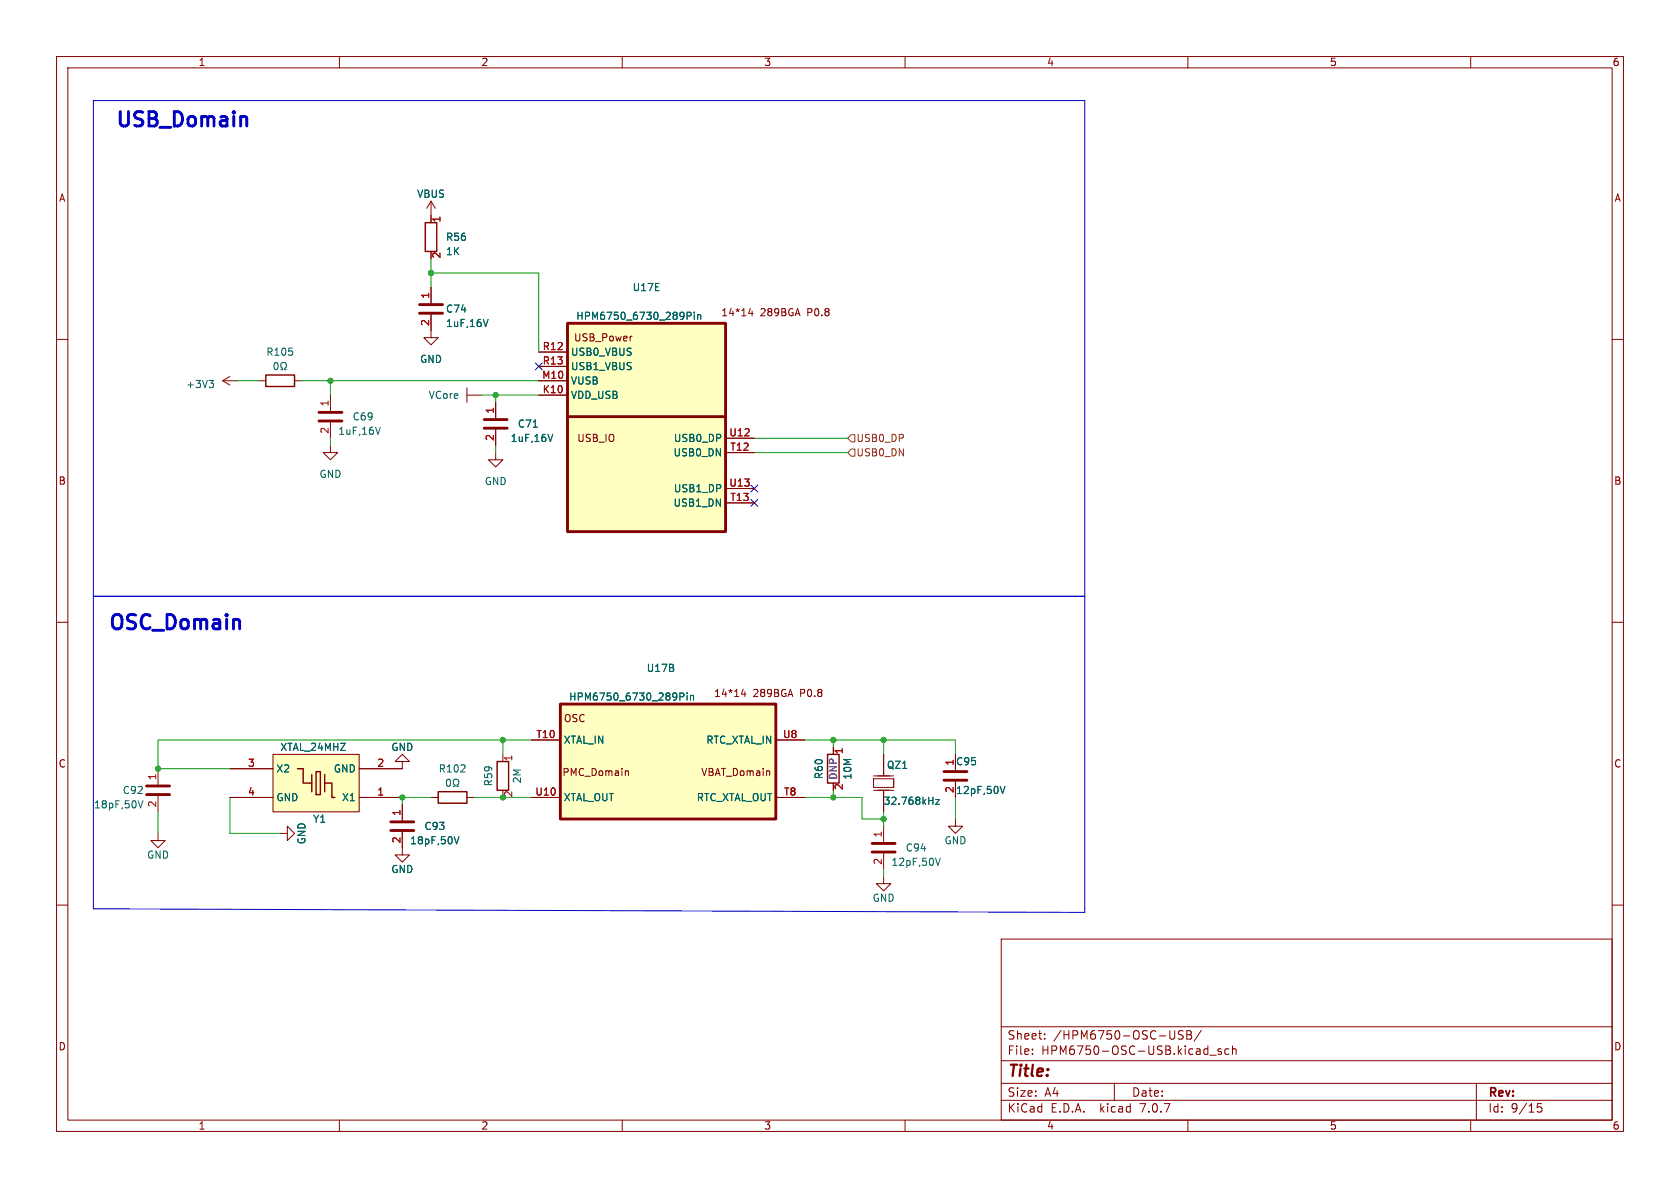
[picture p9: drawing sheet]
<svg xmlns="http://www.w3.org/2000/svg" width="297mm" height="210mm" viewBox="0 0 297 210" stroke-linecap="round" stroke-linejoin="round" font-family="sans-serif">
<g fill="none" stroke="#840000" stroke-width=".18">
<path d="M10 10h277v190h-277zM12 12h273v186h-273zM60 10v2M110 10v2M160 10v2M210 10v2M260 10v2M76.2 35.6v3.8M76.2 35.6l-.8 1.2M76.2 35.6l.8 1.2M10 60h2M76.2 55.6v4.1h1.3l-1.3 1.3-1.3-1.3h1.3"/>
<path d="M76.2 44.5v1.2M76.2 50.8v2.8M111.8 59.4l-.3 .1M132.7 54.5l-.3 .9h.7M133 55v.8M285 60h2M39.4 67.3h2.5M39.4 67.3l1.2 .8M40.6 66.5l-1.2 .8M45.7 67.3h1.3M52.1 67.3h1.2M58.4 78.7v1.3h1.3l-1.3 1.3-1.3-1.3h1.3"/>
<path d="M58.4 69.9v2.7M58.4 74.7v2.8M82.5 68.6v2.5M82.5 69.9h2.6M87.6 71.1v2.8M87.6 75.9v2.8M95.2 69.9h5.1M95.2 67.3h5.1M95.2 62.2h5.1M95.2 64.8h5.1M125.7 73.7h1.3M128.3 77.5h5"/>
<path d="M87.6 80v1.3h1.3l-1.3 1.3-1.2-1.3h1.2M128.3 80h5M128.3 88.9h5M128.3 86.4h5M10 110h2M285 110h2M27.9 135.9v2.8M40.6 135.9h7.7M48.3 133.4h15.2v10.1h-15.2zM71.1 134.6h-1.3l1.3-1.2 1.3 1.2h-1.3v1.3h-7.6M88.9 133.4v1.2M88.9 139.7v1.3"/>
<path d="M94 130.8h5.1M110.7 136.3l.4 .1v.7M131.4 121.8l-.3 .9h.8M131.7 122.3v.8M136 136.3l.1 .8M137.2 130.8h5M147.3 132.1v1.3M147.3 138.4v1.3M154.4 137.7h3.6v1.5h-3.6zM154.4 139.7h3.6M154.4 137.2h3.6M156.2 133.4v3.8"/>
<path d="M156.2 139.7v3.8M158 137.7v1.5M168.9 133.4v2.7M168.9 138.2v2.8M10 160h2M27.9 147.3v1.3h1.3l-1.3 1.3-1.2-1.3h1.2M27.9 140.7v2.8M40.6 141h7.7M49.5 147.3h1.3v-1.2l1.3 1.2-1.3 1.3v-1.3M63.5 141h7.6M71.1 147.1v4h1.3l-1.3 1.3-1.3-1.3h1.3M71.1 142.2v2.8"/>
<path d="M76.2 141h1.3M82.5 141h1.3M94 141h5.1M137.2 141h5M156.2 154.9v1.3h1.3l-1.3 1.3-1.3-1.3h1.3M156.2 146.1v2.7M156.2 150.9v2.8M168.9 144.8v1.3h1.3l-1.3 1.2-1.3-1.2h1.3M285 160h2M177 166h108v32h-108zM60 198v2M110 198v2"/>
<path d="M160 198v2M177 194.5h108M177 191.5h108M177 187.5h108M177 181.5h108M182.5 186.3v.1M182.5 185.5v.1M184.7 183.6v.1M184.7 182.8v.1M197 191.5v3M207.7 182.2l-.1 1.4M209.2 182.3l-.6-.1-.2 .1v.5l.6 .3 .2 .3-.3 .3-.6-.1"/>
<path d="M209.8 182.2h.5l.2 .1 .1 .3-.3 .3a.4 .4 0 0 1 .4 .4 .4 .4 0 0 1-.3 .4h-.6zM209.8 182.9h.5M210 198v2M212.4 182.1l-1.3 2M213.9 186.5h1.1M215.9 185.5l-.4-.1-.2 .2 .1 .2 .5 .2v.3h-.6M217.2 185.5l-.4-.1-.3 .3v.4l.2 .2h.5M217.9 185.5l.2-.1 .4 .1v.9M217.9 184.9v1.5M260 198v2M261 191.5v6.5M272.5 195.1h-.7l-.1 .7 .3-.1h.5l.1 .3-.1 .5-.2 .1-.6-.1"/>
</g>
<path d="M75.2 39.4h2v5.1h-2zM47 66.3h5.1v2h-5.1zM52.6 135.9h1v2.5h1.5M55.1 136.9v3.1M55.9 136.4h.7v4.1h-.7zM57.4 138.4h1.3v2.6h.5M57.4 136.9v3.1M77.5 140h5v2h-5zM87.9 134.6h2v5.1h-2zM146.3 133.4h2v5h-2z" fill="none" stroke="#840000" stroke-width=".25"/>
<g fill="none" stroke="#006464" stroke-width=".18">
<path d="M86.3 56.5l-.4 1.2M121.5 55.2h.4l.3 .2-.1 .4-.6 .1M122.7 55.2v.1M122.7 55.6v.9M123.3 55.6v.9M123.3 55.7l.2-.1 .3 .1 .1 .8M37 67.3h.7l-.4 .4M37.5 67.7l.2 .3v.3l-.2 .2M48.6 64.2l.1-.1a.68 .68 0 0 1 .5 .6 .68 .68 0 0 1-.5 .6l-.1-.1-.2-.3zM49.7 65.3h.3v-.2a.54 .54 0 0 1-.3-.7 .54 .54 0 0 1 .7-.3 .58 .58 0 0 1-.1 1v.2h.3M67.2 75.5l-.4 1.3M94.3 75.5h.7"/>
<path d="M97.7 76.8l-.4 1.2M79 137.9l.2-.2a.68 .68 0 0 1 .5 .7 .68 .68 0 0 1-.5 .6l-.2-.1-.1-.4zM80.1 139h.3v-.2a.54 .54 0 0 1-.2-.8 .54 .54 0 0 1 .7-.2 .58 .58 0 0 1-.1 1v.2h.3M120.2 122.5h.5l.2 .2-.1 .4-.6 .1M121.5 122.5v.1M121.5 122.9v.9M122.1 122.9v.9M122.1 123l.2-.1 .3 .1v.8M176.8 139l.4 1.3 .5-1.3M24.4 141.5l.4 1.3 .5-1.3M80.3 147.9l.4 1.3 .4-1.3M165.4 151.7l.4 1.3 .4-1.3"/>
<path d="M165.4 141.3h.7l-.7 .9h.7"/>
</g>
<g fill="#ffffc2" stroke="#ffffc2" stroke-width=".18">
<path d="M48.3 133.4h15.2v10.1h-15.2z"/>
<path d="M99.1 124.5h38.1v20.3h-38.1z"/>
<path d="M100.3 57.2h28v36.8h-28z"/>
</g>
<g fill="none" stroke="#840000" stroke-width=".51">
<path d="M74.2 55.4h4M74.2 53.8h4M100.3 57.2h28v36.8h-28zM56.4 74.4h4.1M56.4 72.9h4.1M85.6 75.7h4.1M85.6 74.2h4.1M100.3 73.7h28M25.9 138.9h4.1M99.1 124.5h38.1v20.3h-38.1zM166.9 137.9h4M166.9 136.4h4"/>
<path d="M25.9 140.5h4.1M69.1 146.8h4.1M69.1 145.3h4.1M154.2 150.6h4M154.2 149.1h4"/>
</g>
<path d="M150.5 76.8h.6v1.3h-.6l-.6-.6zM150.5 79.4h.6v1.2h-.6l-.6-.6z" fill="none" stroke="#725600" stroke-width=".18"/>
<path d="M16.5 17.8h175.3v143.5l-175.3-.6zM16.5 105.4h175.3" fill="none" stroke="#0000c2" stroke-width=".18"/>
<g fill="none" stroke="#009600" stroke-width=".18">
<path d="M76.2 45.7v5.1M76.2 48.3h19v13.9M41.9 67.3h3.8M53.3 67.3h41.9M58.4 67.3v2.6M58.4 77.5v1.2M85.1 69.9h10.1M87.6 69.9v1.2M87.6 78.7v1.3M133.3 77.5h16.6M133.3 80h16.6M88.9 130.8v2.6"/>
<path d="M94 130.8h-66.1v5.1h12.7M142.2 130.8h26.7v2.6M147.3 130.8v1.3M147.3 139.7v1.3M156.2 130.8v2.6M27.9 143.5v3.8M40.6 141v6.3h8.9M76.2 141h-5.1v1.2M83.8 141h10.2M142.2 141h10.2v3.8h3.8M156.2 143.5v2.6M156.2 153.7v1.2"/>
<path d="M168.9 141v3.8"/>
</g>
<path d="M94.6 64.2l1.3 1.2M95.9 64.2l-1.3 1.2M132.7 85.8l1.3 1.2M132.7 88.3l1.3 1.2M134 85.8l-1.3 1.2M134 88.3l-1.3 1.2" fill="none" stroke="#000084" stroke-width=".18"/>
<g fill="#009600" stroke="#009600" stroke-width=".18">
<circle cx="156.2" cy="144.8" r=".46"/>
<circle cx="147.3" cy="141" r=".46"/>
<circle cx="147.3" cy="130.8" r=".46"/>
<circle cx="87.6" cy="69.9" r=".46"/>
<circle cx="88.9" cy="130.8" r=".46"/>
<circle cx="88.9" cy="141" r=".46"/>
<circle cx="27.9" cy="135.9" r=".46"/>
<circle cx="71.1" cy="141" r=".46"/>
<circle cx="156.2" cy="130.8" r=".46"/>
<circle cx="76.2" cy="48.3" r=".46"/>
<circle cx="58.4" cy="67.3" r=".46"/>
</g>
<g font-size="3.5" fill="#0000c2">
<text x="20.3" y="22.6">USB_Domain</text>
<text x="19" y="111.5">OSC_Domain</text>
</g>
<text font-size="2.8" fill="#840000" x="178" y="190.9">Title:</text>
<g font-size="2.1" fill="#840000">
<text x="178" y="184">Sheet:</text>
<text x="186.2" y="184">/HPM6750-OSC-USB/</text>
<text x="178" y="186.7">File:</text>
<text x="184.1" y="186.7">HPM6750-OSC-USB.kicad_sch</text>
<text x="178" y="196.9">KiCad</text>
<text x="178" y="194.1">Size:</text>
<text x="184.7" y="194.1">A4</text>
<text x="185.7" y="196.9">E.D.A.</text>
<text x="194.6" y="196.9">kicad</text>
<text x="200" y="194.1">Date:</text>
<text x="201.8" y="196.9">7.0.7</text>
<text x="263" y="194.3">Rev:</text>
<text x="263" y="196.9">Id:</text>
<text x="267.1" y="196.9">9/15</text>
</g>
<g font-size="1.8" fill="#840000">
<text x="35" y="11.9">1</text>
<text x="85" y="11.9">2</text>
<text x="135" y="11.9">3</text>
<text x="185" y="11.9">4</text>
<text x="235" y="11.9">5</text>
<text x="285" y="11.9">6</text>
<text x="10.3" y="35.9">A</text>
<text x="285.3" y="35.9">A</text>
<text x="127.4" y="56.1">14*14</text>
<text x="134.4" y="56.1">289BGA</text>
<text x="142.8" y="56.1">P0.8</text>
<text x="101.4" y="60.6">USB_Power</text>
<text x="101.9" y="78.3">USB_IO</text>
<text x="10.3" y="85.9">B</text>
<text x="285.3" y="85.9">B</text>
<text x="126.1" y="123.4">14*14</text>
<text x="133.1" y="123.4">289BGA</text>
<text x="141.6" y="123.4">P0.8</text>
<text x="99.6" y="127.9">OSC</text>
<text x="10.3" y="135.9">C</text>
<text x="99.3" y="137.4">PMC_Domain</text>
<text x="123.9" y="137.4">VBAT_Domain</text>
<text x="285.3" y="135.9">C</text>
<text x="10.3" y="185.9">D</text>
<text x="285.3" y="185.9">D</text>
<text x="35" y="199.9">1</text>
<text x="85" y="199.9">2</text>
<text x="135" y="199.9">3</text>
<text x="185" y="199.9">4</text>
<text x="235" y="199.9">5</text>
<text x="285" y="199.9">6</text>
</g>
<g font-size="1.8" fill="#006464">
<text x="73.6" y="35.2">VBUS</text>
<text x="78.7" y="45.3">1K</text>
<text x="78.7" y="42.8">R56</text>
<text x="111.7" y="51.7">U17E</text>
<text x="78.7" y="58">1uF,16V</text>
<text x="78.7" y="55.5">C74</text>
<text x="101.8" y="56.7">HPM6750_6730_289Pin</text>
<text x="47" y="63.1">R105</text>
<text x="74.2" y="64.4">GND</text>
<text x="100.8" y="63.1">USB0_VBUS</text>
<text x="100.8" y="65.6">USB1_VBUS</text>
<text x="32.8" y="68.8">+3V3</text>
<text x="75.7" y="70.7">VCore</text>
<text x="100.8" y="70.7">VDD_USB</text>
<text x="100.8" y="68.2">VUSB</text>
<text x="59.7" y="77.1">1uF,16V</text>
<text x="62.2" y="74.5">C69</text>
<text x="91.4" y="75.8">C71</text>
<text x="90.2" y="78.3">1uF,16V</text>
<text x="119" y="80.9">USB0_DN</text>
<text x="119" y="78.3">USB0_DP</text>
<text x="56.4" y="84.7">GND</text>
<text x="85.6" y="86">GND</text>
<text x="119" y="89.8">USB1_DN</text>
<text x="119" y="87.2">USB1_DP</text>
<text x="114.2" y="119">U17B</text>
<text x="100.5" y="124.1">HPM6750_6730_289Pin</text>
<text x="99.6" y="131.7">XTAL_IN</text>
<text x="124.8" y="131.7">RTC_XTAL_IN</text>
<text x="48.8" y="136.8">X2</text>
<text x="49.5" y="132.9">XTAL_24MHZ</text>
<text x="58.9" y="136.8">GND</text>
<text x="69.1" y="132.9">GND</text>
<text x="77.5" y="136.8">R102</text>
<text x="145.6" y="137.8" transform="rotate(-90 145.6 137.8)">R60</text>
<text x="150.7" y="137.9" transform="rotate(-90 150.7 137.9)">10M</text>
<text x="156.7" y="136.1">QZ1</text>
<text x="168.9" y="135.5">C95</text>
<text x="16.5" y="143.1">18pF,50V</text>
<text x="21.6" y="140.6">C92</text>
<text x="48.8" y="141.8">GND</text>
<text x="60.4" y="141.8">X1</text>
<text x="87.2" y="139.1" transform="rotate(-90 87.2 139.1)">R59</text>
<text x="92.3" y="138.6" transform="rotate(-90 92.3 138.6)">2M</text>
<text x="99.6" y="141.8">XTAL_OUT</text>
<text x="123.1" y="141.8">RTC_XTAL_OUT</text>
<text x="156.1" y="142.5">32.768kHz</text>
<text x="168.9" y="140.6">12pF,50V</text>
<text x="54.2" y="149.4" transform="rotate(-90 54.2 149.4)">GND</text>
<text x="55.3" y="145.6">Y1</text>
<text x="72.4" y="149.5">18pF,50V</text>
<text x="74.9" y="146.9">C93</text>
<text x="166.9" y="149.5">GND</text>
<text x="25.9" y="152">GND</text>
<text x="69.1" y="154.5">GND</text>
<text x="157.5" y="153.3">12pF,50V</text>
<text x="160" y="150.7">C94</text>
<text x="154.2" y="159.6">GND</text>
</g>
<g font-size="1.8" fill="#a90000">
<text x="78.2" y="39.4" transform="rotate(-90 78.2 39.4)">1</text>
<text x="78.2" y="45.8" transform="rotate(-90 78.2 45.8)">2</text>
<text x="75.9" y="52.9" transform="rotate(-90 75.9 52.9)">1</text>
<text x="75.9" y="57.7" transform="rotate(-90 75.9 57.7)">2</text>
<text x="95.8" y="62">R12</text>
<text x="95.8" y="64.5">R13</text>
<text x="58.2" y="72" transform="rotate(-90 58.2 72)">1</text>
<text x="95.8" y="67.1">M10</text>
<text x="95.8" y="69.6">K10</text>
<text x="58.2" y="76.8" transform="rotate(-90 58.2 76.8)">2</text>
<text x="87.4" y="73.2" transform="rotate(-90 87.4 73.2)">1</text>
<text x="128.8" y="77.2">U12</text>
<text x="87.4" y="78" transform="rotate(-90 87.4 78)">2</text>
<text x="129" y="79.8">T12</text>
<text x="128.8" y="86.1">U13</text>
<text x="129" y="88.6">T13</text>
<text x="94.7" y="130.6">T10</text>
<text x="138.3" y="130.6">U8</text>
<text x="27.7" y="138" transform="rotate(-90 27.7 138)">1</text>
<text x="43.7" y="135.6">3</text>
<text x="66.6" y="135.6">2</text>
<text x="90.9" y="134.7" transform="rotate(-90 90.9 134.7)">1</text>
<text x="149.3" y="133.4" transform="rotate(-90 149.3 133.4)">1</text>
<text x="168.7" y="135.5" transform="rotate(-90 168.7 135.5)">1</text>
<text x="27.7" y="142.8" transform="rotate(-90 27.7 142.8)">2</text>
<text x="43.7" y="140.7">4</text>
<text x="66.6" y="140.7">1</text>
<text x="90.9" y="141" transform="rotate(-90 90.9 141)">2</text>
<text x="94.5" y="140.7">U10</text>
<text x="138.5" y="140.7">T8</text>
<text x="149.3" y="139.8" transform="rotate(-90 149.3 139.8)">2</text>
<text x="168.7" y="140.3" transform="rotate(-90 168.7 140.3)">2</text>
<text x="70.9" y="149.2" transform="rotate(-90 70.9 149.2)">2</text>
<text x="70.9" y="144.3" transform="rotate(-90 70.9 144.3)">1</text>
<text x="156" y="148.2" transform="rotate(-90 156 148.2)">1</text>
<text x="156" y="153" transform="rotate(-90 156 153)">2</text>
</g>
<g font-size="1.8" fill="#725600">
<text x="151.3" y="78.3">USB0_DP</text>
<text x="151.3" y="80.9">USB0_DN</text>
</g>
<text font-size="1.8" fill="#840084" x="148.2" y="137.9" transform="rotate(-90 148.2 137.9)">DNP</text>
</svg>
